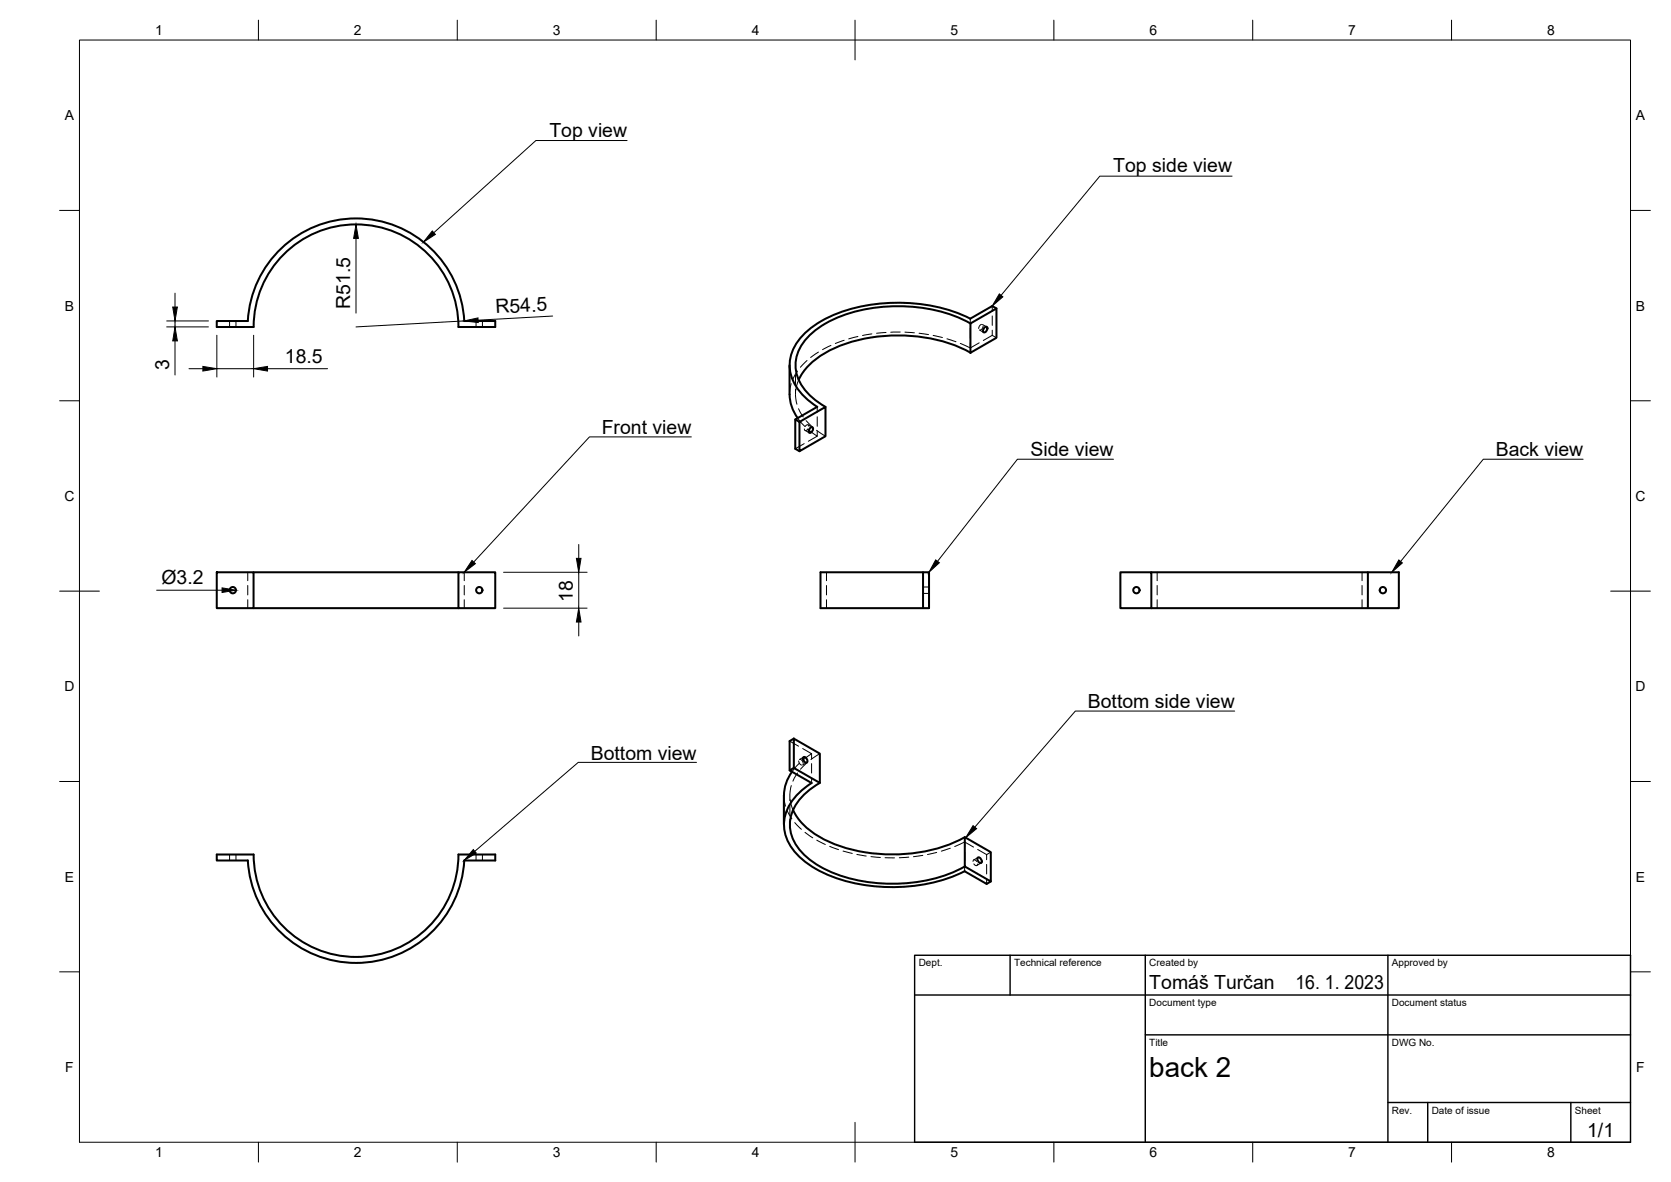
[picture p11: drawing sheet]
<svg xmlns="http://www.w3.org/2000/svg" width="420mm" height="297mm" viewBox="0 0 420 297" stroke-linecap="round" stroke-linejoin="round" font-family="sans-serif">
<g fill="none" stroke="#000" stroke-width=".51">
<path d="M250.5 77.5l-1-.6-5.5 3.2a43.4 43.4 0 0 0-35.9-.3 16.8 16.8 0 0 0-9.1 9 10.4 10.4 0 0 0 3.7 11.3l2.8 2.1M63.8 82.2a25.7 25.7 0 0 1 25.7-25.8 25.7 25.7 0 0 1 25.8 25.8h9.2v-1.5h-7.8a27.3 27.3 0 0 0-27.2-25.8 27.3 27.3 0 0 0-27.2 25.8h-7.8v1.5h9.3M198.5 91.8v7.3a10.2 10.2 0 0 0 2.1 6M244 81.3l6.5-3.8v7.4l-6.5 3.8zM244 81.3a40.9 40.9 0 0 0-33.1-1.6 18.1 18.1 0 0 0-10 8.3 9.5 9.5 0 0 0 2.5 11.1l2.6 2.2 1.6 1M244 88.6a40.5 40.5 0 0 0-35.9-.2 16 16 0 0 0-7.3 7M247.5 82.4l.4-.3a.75 .75 0 0 1 .2 .9 .75 .75 0 0 1-.9 .4v-.5zM200 105.4v7.4l1 .6M201 106l6.6-3.7v7.3l-6.6 3.8zM203.7 107.6l.4-.2a.75 .75 0 0 1 .2 .9 .75 .75 0 0 1-.9 .3v-.5zM205.5 102.2l-5.5 3.2 1 .6M54.5 143.8h9.3v9h-9.3z"/>
<path d="M63.8 143.8h51.5M63.8 152.8h51.5M115.3 143.8h9.2v9h-9.2zM206.3 143.8h27.3v9h-27.3zM232.1 143.8v9M281.7 143.8h7.8v9h-7.8zM289.5 143.8h62.2v9h-62.2M343.9 143.8v9M199.2 193.9a10.2 10.2 0 0 0-2.1 6v7.3M199.6 185.6l6.5 3.8v7.4l-6.5-3.8zM199.6 193l-1.1 .6 5.6 3.2M199.6 185.6l-1.1 .6v7.4"/>
<path d="M202.1 190.3a.92 .92 0 0 1 .8 1.3 .92 .92 0 0 1-.8-1.3zM204.1 196.8a13.4 13.4 0 0 0-6.9 9.6 11.5 11.5 0 0 0 4.9 9.9 36 36 0 0 0 21.5 6.6 40.8 40.8 0 0 0 19-4l5.5 3.2 1-.6M206.2 196.7a13.6 13.6 0 0 0-7.5 9.3 10.6 10.6 0 0 0 4.5 9.7 33.2 33.2 0 0 0 20.1 6.4 37.8 37.8 0 0 0 19.3-4.4M63.8 214.7a25.7 25.7 0 0 0 25.7 25.8 25.7 25.7 0 0 0 25.8-25.8h9.2v1.5h-7.8a27.3 27.3 0 0 1-27.2 25.8 27.3 27.3 0 0 1-27.2-25.8h-7.8v-1.5h9.3M199.4 203.6a17.9 17.9 0 0 0 10 8.4 41.4 41.4 0 0 0 31.9-.9l1.3-.7M242.6 210.4l6.5 3.8v7.3l-6.5-3.8zM245.9 215.5a.92 .92 0 0 1 .8 1.4 .92 .92 0 0 1-.8-1.4z"/>
<circle cx="58.5" cy="148.3" r=".79"/>
<circle cx="120.5" cy="148.3" r=".79"/>
<circle cx="285.7" cy="148.3" r=".79"/>
<circle cx="347.7" cy="148.3" r=".79"/>
</g>
<g fill="none" stroke="#000" stroke-width=".25">
<path d="M20 10.1h390v276.9h-390zM65 5.1v5M115 5.1v5M165 5.1v5M215 5.1v10M265 5.1v5M315 5.1v5M365 5.1v5M157.7 35.3h-23l-25.6 23.2M15 52.9h5M89.5 56.4l.6 3.5h-1.2zM89.5 59.9v18.8"/>
<path d="M108.7 58l.8 .9-3 1.9zM309.8 44.3h-33.3l-24.8 29.9M410 52.9h5M43.4 77.2h1.2l-.6 3.5zM44 73.7v3.5M139 79.4l-18.8 1.1M249.5 76.9v1.3M249.5 79.4v2.4M251.3 73.9l.9 .7-2.7 2.3zM41.9 80.7h10.5M41.9 82.2h10.5M44 82.2l.6 3.5h-1.2z"/>
<path d="M44 80.7v1.5M44 85.7v8.5M47.5 92.7h3.5M51 92.1l3.5 .6-3.5 .5zM54.5 84.3v10.4M54.5 92.7h9.3M57.7 80.7v1.5M59.3 80.7v1.5M63.8 92.7l3.5-.6v1.1zM63.8 84.3v10.4M67.3 92.7h15.1M116.7 80.7l3.5-.8v1.2z"/>
<path d="M116.7 80.7l-27.2 1.5M119.7 80.7v1.5M121.3 80.7v1.5M198.9 96.4l-.4 2.7M200 99.2l.4 2.4M200 91.8v1.3M200 94.3v2.4M200 97.8v1.3M200.5 93.2l-1.2 2.1M200.8 95.5l-.7 2.6M202.9 90.6l-1.6 1.7M205.8 88.5l-2 1.3"/>
<path d="M208.9 86.8l-2.1 1.1M212.3 85.5l-2.3 .8M215.7 84.6l-2.3 .6M219.2 83.9l-2.3 .4M222.8 83.6l-2.4 .1M226.4 83.4l-2.4 .1M227.5 83.5l2.4 .1M231.1 83.7l2.4 .4M234.6 84.3l2.4 .5M238.1 85.1l2.3 .8M241.5 86.3l2.5 1.1M244 80.1v1.3"/>
<path d="M244 82.6v2.3M244 86.2v1.2M246.2 86.2l-2.2 1.2M246.3 82.9l1 .6M246.8 81.5l-.5 .4-.2 .7M247 81.5l1.1 .7M247.2 81.9l-.3 .7-.4 .3M249.5 83v1.3M249.5 84.3l-2.3 1.3M249.5 84.3l1 .6M15 100.7h5M173.8 109.8h-25.6l-29.1 31.5"/>
<path d="M200.6 105.1l1.8 2.1M200.8 102.7l1.2 2.1M202.2 111.5l-2.2 1.3M202.4 108.2l1.1 .6M202.7 105.7l1.7 1.7M203.2 107.8l-.3 .2a.37 .37 0 0 1-.4 .2 .37 .37 0 0 1-.3-.4M203.2 106.8l1.1 .6M203.2 108l2.3 1.6-2.3 1.3M203.4 107.1a.46 .46 0 0 0-.5-.4 .46 .46 0 0 0-.4 .5M205.3 108.1l2.3 1.5M205.5 102.2v1.4M205.5 104.7v2.4"/>
<path d="M205.5 108.3v1.3M280 115.4h-24.2l-20.1 25.7M398.1 115.4h-25.1l-20.8 25.7M410 100.7h5M145.5 136.8v3.5M15 148.6h10M39.4 148.3h16.4M55.8 147.7l3.5 .6-3.5 .6zM62.3 143.8v2.1M62.3 147.1v2.4M62.3 150.7v2.1M116.7 143.8v2.1"/>
<path d="M116.7 147.1v2.4M116.7 150.7v2.1M118.7 140.9l.8 .8-2.8 2.1zM126.6 143.8h21M126.6 152.8h21M144.9 140.3h1.2l-.6 3.5zM145.5 152.8l.6 3.5h-1.2zM145.5 143.8v9M145.5 156.3v3.5M207.8 143.8v2.1M207.8 147.1v2.4M207.8 150.7v2.1"/>
<path d="M232.1 149.1h1.5M232.1 147.5h1.5M235.3 140.7l.9 .7-2.6 2.4zM291 143.8v2.1M291 147.1v2.4M291 150.7v2.1M342.5 143.8v2.1M342.5 147.1v2.4M342.5 150.7v2.1M351.7 140.7l.9 .8-2.6 2.3zM405 148.6h10M310.5 178.7h-40.1l-25.3 29.2"/>
<path d="M15 196.4h5M175.1 191.6h-29.7l-26 22.3M197.1 199.9l.4 2.7M198.5 186.2l2.3 1.3M198.6 199.9v1.3M199 197.4l-.4 2.4M200.6 194.3l-1.2 2M200.8 191.2l.2 .6 .5 .5M201 191.8l-1.9 2.1M201.2 190.8l.5 .4 .3 .7M201.8 188.1l2.3 1.3-2.3 1.7M202.1 190.3l-1.1 .6"/>
<path d="M202.9 191.6l-1.1 .6M203 191.6l-1.7 1.7M204.1 189.4v1.3M204.1 191.9v2.4M204.1 195.5v1.3M206.1 189.4l-2.2 1.5M410 196.4h5M57.7 214.7v1.5M59.3 214.7v1.5M119 213.5l.8 .9-3.1 1.8zM119.7 214.7v1.5M121.3 214.7v1.5"/>
<path d="M197.9 203.7l1.2 2.1M198.6 202.4v2.4M198.6 206v1.2M198.7 201l.7 2.6M199.8 206.7l1.7 1.7M202.4 209.2l2 1.4M205.4 211.1l2.1 1.1M208.6 212.7l2.2 .8M212 213.9l2.3 .6M215.5 214.7l2.3 .4M219 215.3l2.4 .2M222.5 215.5l2.4 .1"/>
<path d="M228.5 215.4l-2.4 .1M232 215l-2.3 .3M235.5 214.2l-2.3 .5M239 213.2l-2.3 .7M242.5 211.6l-2.4 1.1M242.5 211.6v1.3M242.5 214.1v2.4M242.5 217.6v1.4M242.5 211.6l2.3 1.3M244.7 207.5l.9 .7-2.8 2.3zM244.7 216.5a.46 .46 0 0 1 .4-.4 .46 .46 0 0 1 .5 .4M244.9 217.1l.1 .2a.41 .41 0 0 0 .4 .3 .41 .41 0 0 0 .4-.5"/>
<path d="M245.8 213.5l2.3 1.3M245.9 215.5l-1.1 .6M246.7 216.9l-1.1 .6M248.1 214.8v1.3M248.1 217.2v2.4M249.1 214.2l-1 .6M248.1 220.8v1.3M15 244.2h5M410 244.2h5M65 287v5M115 287v5M165 287v5"/>
<path d="M215 282.1v9.9M265 287v5M315 287v5M365 287v5"/>
</g>
<path d="M230 240.1h180v46.9h-180zM230 250h180M254 240.1v9.9M288 240.1v46.9M349 240.1v46.9M288 260.1h122M349 277.1h61M359 277.1v9.9M395 277.1v9.9" fill="none" stroke="#000" stroke-width=".36"/>
<g fill="#000">
<path d="M89.5 56.4l.6 3.5h-1.2zM108.7 58l.8 .9-3 1.9zM43.4 77.2h1.2l-.6 3.5zM116.7 80.7l3.5-.8v1.2zM251.3 73.9l.9 .7-2.7 2.3zM44 82.2l.6 3.5h-1.2zM51 92.1l3.5 .6-3.5 .5zM63.8 92.7l3.5-.6v1.1zM55.8 147.7l3.5 .6-3.5 .6zM118.7 140.9l.8 .8-2.8 2.1zM144.9 140.3h1.2l-.6 3.5zM145.5 152.8l.6 3.5h-1.2z"/>
<path d="M235.3 140.7l.9 .7-2.6 2.4zM351.7 140.7l.9 .8-2.6 2.3zM119 213.5l.8 .9-3.1 1.8zM244.7 207.5l.9 .7-2.8 2.3z"/>
</g>
<text font-size="7" x="289" y="270.6">back 2</text>
<g font-size="4.9">
<text x="138.1" y="34.3">Top view</text>
<text x="279.9" y="43.3">Top side view</text>
<text x="88.1" y="77.7" transform="rotate(-90 88.1 77.7)">R51.5</text>
<text x="124.7" y="78.8" transform="rotate(-3 124.7 78.8)">R54.5</text>
<text x="42.5" y="93.1" transform="rotate(-90 42.5 93.1)">3</text>
<text x="71.6" y="91.2">18.5</text>
<text x="151.3" y="109.1">Front view</text>
<text x="259.1" y="114.7">Side view</text>
<text x="376.1" y="114.7">Back view</text>
<text x="40.6" y="146.8">Ø3.2</text>
<text x="144.1" y="151.2" transform="rotate(-90 144.1 151.2)">18</text>
<text x="273.5" y="178">Bottom side view</text>
<text x="148.5" y="190.9">Bottom view</text>
<text x="289" y="248.5">Tomáš Turčan</text>
<text x="325.7" y="248.5">16. 1. 2023</text>
<text x="399.1" y="285.7">1/1</text>
</g>
<g font-size="3.5">
<text x="39" y="8.8">1</text>
<text x="89" y="8.8">2</text>
<text x="139" y="8.8">3</text>
<text x="189" y="8.8">4</text>
<text x="239" y="8.8">5</text>
<text x="289" y="8.8">6</text>
<text x="339" y="8.8">7</text>
<text x="389" y="8.8">8</text>
<text x="16.3" y="30.2">A</text>
<text x="411.3" y="30.2">A</text>
<text x="16.3" y="78">B</text>
<text x="411.3" y="78">B</text>
<text x="16.2" y="125.9">C</text>
<text x="411.2" y="125.9">C</text>
<text x="16.2" y="173.7">D</text>
<text x="411.2" y="173.7">D</text>
<text x="16.3" y="221.6">E</text>
<text x="411.3" y="221.6">E</text>
<text x="16.4" y="269.4">F</text>
<text x="411.4" y="269.4">F</text>
<text x="39" y="290.8">1</text>
<text x="89" y="290.8">2</text>
<text x="139" y="290.8">3</text>
<text x="189" y="290.8">4</text>
<text x="239" y="290.8">5</text>
<text x="289" y="290.8">6</text>
<text x="339" y="290.8">7</text>
<text x="389" y="290.8">8</text>
</g>
<g font-size="2.5">
<text x="231" y="242.9">Dept.</text>
<text x="255" y="242.9">Technical reference</text>
<text x="289" y="242.9">Created by</text>
<text x="350" y="242.9">Approved by</text>
<text x="289" y="252.8">Document type</text>
<text x="350" y="252.8">Document status</text>
<text x="289" y="262.9">Title</text>
<text x="350" y="262.9">DWG No.</text>
<text x="350" y="279.9">Rev.</text>
<text x="360" y="279.9">Date of issue</text>
<text x="396" y="279.9">Sheet</text>
</g>
</svg>
